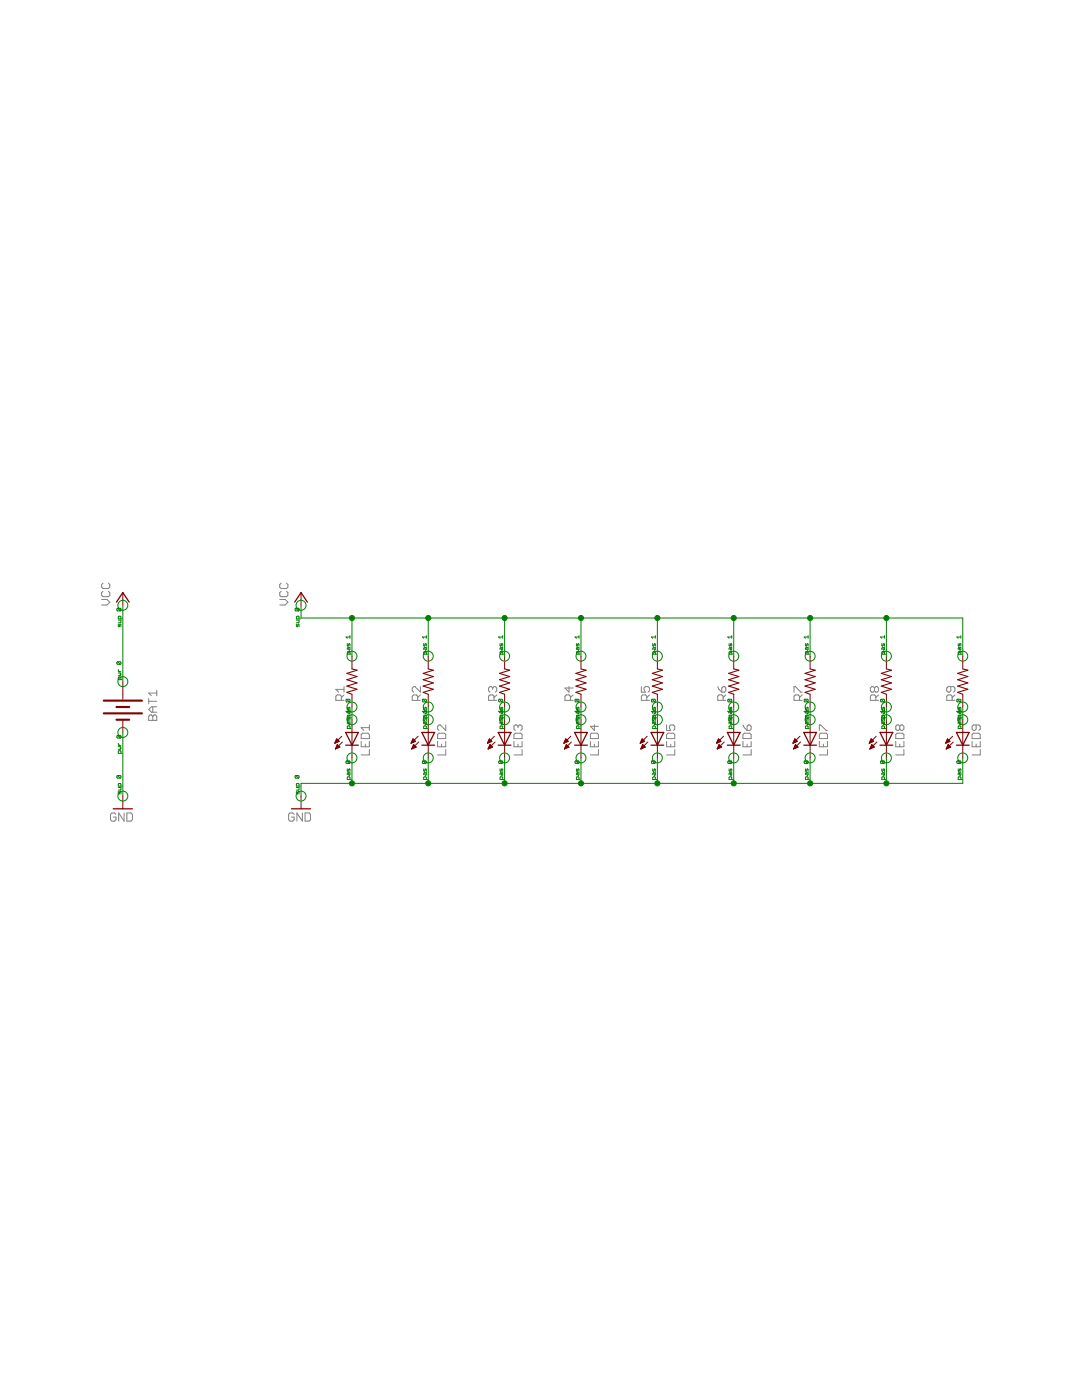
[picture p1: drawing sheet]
<?xml version="1.0" encoding="utf-8"?>
<!DOCTYPE eagle SYSTEM "eagle.dtd">
<!--
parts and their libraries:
SparkFun: Licensing: CC v3.0 Share-Alike You are welcome to use this library for commercial purposes.
-->
<eagle version="6.3">
<drawing>
<settings>
<setting alwaysvectorfont="yes"/>
<setting verticaltext="up"/>
</settings>
<grid distance="0.1" unitdist="inch" unit="inch" style="lines" multiple="1" display="yes" altdistance="0.01" altunitdist="inch" altunit="inch"/>
<schematic xreflabel="%F%N/%S.%C%R" xrefpart="/%S.%C%R">
<libraries>
<library name="adafruit">
<symbols>
<symbol name="LED">
<wire x1="1.27" y1="0" x2="0" y2="-2.54" width="0.254" layer="94"/>
<wire x1="0" y1="-2.54" x2="-1.27" y2="0" width="0.254" layer="94"/>
<wire x1="1.27" y1="-2.54" x2="0" y2="-2.54" width="0.254" layer="94"/>
<wire x1="0" y1="-2.54" x2="-1.27" y2="-2.54" width="0.254" layer="94"/>
<wire x1="1.27" y1="0" x2="0" y2="0" width="0.254" layer="94"/>
<wire x1="0" y1="0" x2="-1.27" y2="0" width="0.254" layer="94"/>
<wire x1="0" y1="0" x2="0" y2="-2.54" width="0.1524" layer="94"/>
<wire x1="-2.032" y1="-0.762" x2="-3.429" y2="-2.159" width="0.1524" layer="94"/>
<wire x1="-1.905" y1="-1.905" x2="-3.302" y2="-3.302" width="0.1524" layer="94"/>
<text x="3.556" y="-4.572" size="1.778" layer="95" rot="R90">&gt;NAME</text>
<text x="5.715" y="-4.572" size="1.778" layer="96" rot="R90">&gt;VALUE</text>
<pin name="C" x="0" y="-5.08" visible="off" length="short" direction="pas" rot="R90"/>
<pin name="A" x="0" y="2.54" visible="off" length="short" direction="pas" rot="R270"/>
<polygon width="0.1524" layer="94">
<vertex x="-3.429" y="-2.159"/>
<vertex x="-3.048" y="-1.27"/>
<vertex x="-2.54" y="-1.778"/>
</polygon>
<polygon width="0.1524" layer="94">
<vertex x="-3.302" y="-3.302"/>
<vertex x="-2.921" y="-2.413"/>
<vertex x="-2.413" y="-2.921"/>
</polygon>
</symbol>
</symbols>
<devicesets>
<deviceset name="LED" prefix="LED" uservalue="yes">
<gates>
<gate name="G$1" symbol="LED" x="0" y="0"/>
</gates>
<devices>
<device name="SMT1206" package="1206">
<connects>
<connect gate="G$1" pin="A" pad="A"/>
<connect gate="G$1" pin="C" pad="C"/>
</connects>
<technologies>
<technology name=""/>
</technologies>
</device>
<device name="LD260" package="LD260">
<connects>
<connect gate="G$1" pin="A" pad="A"/>
<connect gate="G$1" pin="C" pad="K"/>
</connects>
<technologies>
<technology name=""/>
</technologies>
</device>
<device name="SQR2X5" package="LED2X5">
<connects>
<connect gate="G$1" pin="A" pad="A"/>
<connect gate="G$1" pin="C" pad="K"/>
</connects>
<technologies>
<technology name=""/>
</technologies>
</device>
<device name="3MM" package="LED3MM">
<connects>
<connect gate="G$1" pin="A" pad="A"/>
<connect gate="G$1" pin="C" pad="K"/>
</connects>
<technologies>
<technology name=""/>
</technologies>
</device>
<device name="5MM" package="LED5MM">
<connects>
<connect gate="G$1" pin="A" pad="A"/>
<connect gate="G$1" pin="C" pad="K"/>
</connects>
<technologies>
<technology name=""/>
</technologies>
</device>
<device name="LSU260" package="LSU260">
<connects>
<connect gate="G$1" pin="A" pad="A"/>
<connect gate="G$1" pin="C" pad="K"/>
</connects>
<technologies>
<technology name=""/>
</technologies>
</device>
<device name="LZR181" package="LZR181">
<connects>
<connect gate="G$1" pin="A" pad="A"/>
<connect gate="G$1" pin="C" pad="K"/>
</connects>
<technologies>
<technology name=""/>
</technologies>
</device>
<device name="B152" package="Q62902-B152">
<connects>
<connect gate="G$1" pin="A" pad="A"/>
<connect gate="G$1" pin="C" pad="K"/>
</connects>
<technologies>
<technology name=""/>
</technologies>
</device>
<device name="B153" package="Q62902-B153">
<connects>
<connect gate="G$1" pin="A" pad="A"/>
<connect gate="G$1" pin="C" pad="K"/>
</connects>
<technologies>
<technology name=""/>
</technologies>
</device>
<device name="B155" package="Q62902-B155">
<connects>
<connect gate="G$1" pin="A" pad="A"/>
<connect gate="G$1" pin="C" pad="K"/>
</connects>
<technologies>
<technology name=""/>
</technologies>
</device>
<device name="B156" package="Q62902-B156">
<connects>
<connect gate="G$1" pin="A" pad="A"/>
<connect gate="G$1" pin="C" pad="K"/>
</connects>
<technologies>
<technology name=""/>
</technologies>
</device>
<device name="SFH480" package="SFH480">
<connects>
<connect gate="G$1" pin="A" pad="A"/>
<connect gate="G$1" pin="C" pad="K"/>
</connects>
<technologies>
<technology name=""/>
</technologies>
</device>
<device name="SFH482" package="SFH482">
<connects>
<connect gate="G$1" pin="A" pad="A"/>
<connect gate="G$1" pin="C" pad="K"/>
</connects>
<technologies>
<technology name=""/>
</technologies>
</device>
<device name="SQR5.7X3.2" package="U57X32">
<connects>
<connect gate="G$1" pin="A" pad="A"/>
<connect gate="G$1" pin="C" pad="K"/>
</connects>
<technologies>
<technology name=""/>
</technologies>
</device>
<device name="IRL80A" package="IRL80A">
<connects>
<connect gate="G$1" pin="A" pad="A"/>
<connect gate="G$1" pin="C" pad="K"/>
</connects>
<technologies>
<technology name=""/>
</technologies>
</device>
<device name="P-LCC-2" package="P-LCC-2">
<connects>
<connect gate="G$1" pin="A" pad="A"/>
<connect gate="G$1" pin="C" pad="C"/>
</connects>
<technologies>
<technology name=""/>
</technologies>
</device>
<device name="MINI-TOP" package="OSRAM-MINI-TOP-LED">
<connects>
<connect gate="G$1" pin="A" pad="A"/>
<connect gate="G$1" pin="C" pad="C"/>
</connects>
<technologies>
<technology name=""/>
</technologies>
</device>
<device name="SIDELED" package="OSRAM-SIDELED">
<connects>
<connect gate="G$1" pin="A" pad="A"/>
<connect gate="G$1" pin="C" pad="C"/>
</connects>
<technologies>
<technology name=""/>
</technologies>
</device>
<device name="SMART-LED" package="SMART-LED">
<connects>
<connect gate="G$1" pin="A" pad="A"/>
<connect gate="G$1" pin="C" pad="B"/>
</connects>
<technologies>
<technology name=""/>
</technologies>
</device>
<device name="P-LCC-2-BACK" package="P-LCC-2-TOPLED-RG">
<connects>
<connect gate="G$1" pin="A" pad="A"/>
<connect gate="G$1" pin="C" pad="C"/>
</connects>
<technologies>
<technology name=""/>
</technologies>
</device>
<device name="MICRO-SIDELED" package="MICRO-SIDELED">
<connects>
<connect gate="G$1" pin="A" pad="A"/>
<connect gate="G$1" pin="C" pad="C"/>
</connects>
<technologies>
<technology name=""/>
</technologies>
</device>
<device name="P-LCC-4" package="P-LCC-4">
<connects>
<connect gate="G$1" pin="A" pad="A"/>
<connect gate="G$1" pin="C" pad="C@4"/>
</connects>
<technologies>
<technology name=""/>
</technologies>
</device>
<device name="CHIP-LED0603" package="CHIP-LED0603">
<connects>
<connect gate="G$1" pin="A" pad="A"/>
<connect gate="G$1" pin="C" pad="C"/>
</connects>
<technologies>
<technology name=""/>
</technologies>
</device>
<device name="CHIP-LED0805" package="CHIP-LED0805">
<connects>
<connect gate="G$1" pin="A" pad="A"/>
<connect gate="G$1" pin="C" pad="C"/>
</connects>
<technologies>
<technology name=""/>
</technologies>
</device>
<device name="TOPLED-SANTANA" package="MINI-TOPLED-SANTANA">
<connects>
<connect gate="G$1" pin="A" pad="A"/>
<connect gate="G$1" pin="C" pad="C"/>
</connects>
<technologies>
<technology name=""/>
</technologies>
</device>
<device name="CHIPLED_0805" package="CHIPLED_0805">
<connects>
<connect gate="G$1" pin="A" pad="A"/>
<connect gate="G$1" pin="C" pad="C"/>
</connects>
<technologies>
<technology name=""/>
</technologies>
</device>
<device name="CHIPLED_1206" package="CHIPLED_1206">
<connects>
<connect gate="G$1" pin="A" pad="A"/>
<connect gate="G$1" pin="C" pad="C"/>
</connects>
<technologies>
<technology name=""/>
</technologies>
</device>
<device name="CHIPLED_0603" package="CHIPLED_0603">
<connects>
<connect gate="G$1" pin="A" pad="A"/>
<connect gate="G$1" pin="C" pad="C"/>
</connects>
<technologies>
<technology name=""/>
</technologies>
</device>
<device name="CHIPLED-0603-TTW" package="CHIPLED-0603-TTW">
<connects>
<connect gate="G$1" pin="A" pad="A@1"/>
<connect gate="G$1" pin="C" pad="C@1"/>
</connects>
<technologies>
<technology name=""/>
</technologies>
</device>
<device name="" package="SMARTLED-TTW">
<connects>
<connect gate="G$1" pin="A" pad="A@1"/>
<connect gate="G$1" pin="C" pad="C@1"/>
</connects>
<technologies>
<technology name=""/>
</technologies>
</device>
<device name="SMLK34" package="SMLK34">
<connects>
<connect gate="G$1" pin="A" pad="A"/>
<connect gate="G$1" pin="C" pad="K"/>
</connects>
<technologies>
<technology name=""/>
</technologies>
</device>
</devices>
</deviceset>
</devicesets>
</library>
<library name="resistor">
<symbols>
<symbol name="R-US">
<wire x1="-2.54" y1="0" x2="-2.159" y2="1.016" width="0.2032" layer="94"/>
<wire x1="-2.159" y1="1.016" x2="-1.524" y2="-1.016" width="0.2032" layer="94"/>
<wire x1="-1.524" y1="-1.016" x2="-0.889" y2="1.016" width="0.2032" layer="94"/>
<wire x1="-0.889" y1="1.016" x2="-0.254" y2="-1.016" width="0.2032" layer="94"/>
<wire x1="-0.254" y1="-1.016" x2="0.381" y2="1.016" width="0.2032" layer="94"/>
<wire x1="0.381" y1="1.016" x2="1.016" y2="-1.016" width="0.2032" layer="94"/>
<wire x1="1.016" y1="-1.016" x2="1.651" y2="1.016" width="0.2032" layer="94"/>
<wire x1="1.651" y1="1.016" x2="2.286" y2="-1.016" width="0.2032" layer="94"/>
<wire x1="2.286" y1="-1.016" x2="2.54" y2="0" width="0.2032" layer="94"/>
<text x="-3.81" y="1.4986" size="1.778" layer="95">&gt;NAME</text>
<text x="-3.81" y="-3.302" size="1.778" layer="96">&gt;VALUE</text>
<pin name="2" x="5.08" y="0" visible="off" length="short" direction="pas" swaplevel="1" rot="R180"/>
<pin name="1" x="-5.08" y="0" visible="off" length="short" direction="pas" swaplevel="1"/>
</symbol>
</symbols>
<devicesets>
<deviceset name="R-US_" prefix="R" uservalue="yes">
<gates>
<gate name="G$1" symbol="R-US" x="0" y="0"/>
</gates>
<devices>
<device name="R0402" package="R0402">
<connects>
<connect gate="G$1" pin="1" pad="1"/>
<connect gate="G$1" pin="2" pad="2"/>
</connects>
<technologies>
<technology name=""/>
</technologies>
</device>
<device name="R0603" package="R0603">
<connects>
<connect gate="G$1" pin="1" pad="1"/>
<connect gate="G$1" pin="2" pad="2"/>
</connects>
<technologies>
<technology name=""/>
</technologies>
</device>
<device name="R0805" package="R0805">
<connects>
<connect gate="G$1" pin="1" pad="1"/>
<connect gate="G$1" pin="2" pad="2"/>
</connects>
<technologies>
<technology name=""/>
</technologies>
</device>
<device name="R0805W" package="R0805W">
<connects>
<connect gate="G$1" pin="1" pad="1"/>
<connect gate="G$1" pin="2" pad="2"/>
</connects>
<technologies>
<technology name=""/>
</technologies>
</device>
<device name="R1005" package="R1005">
<connects>
<connect gate="G$1" pin="1" pad="1"/>
<connect gate="G$1" pin="2" pad="2"/>
</connects>
<technologies>
<technology name=""/>
</technologies>
</device>
<device name="R1206" package="R1206">
<connects>
<connect gate="G$1" pin="1" pad="1"/>
<connect gate="G$1" pin="2" pad="2"/>
</connects>
<technologies>
<technology name=""/>
</technologies>
</device>
<device name="R1206W" package="R1206W">
<connects>
<connect gate="G$1" pin="1" pad="1"/>
<connect gate="G$1" pin="2" pad="2"/>
</connects>
<technologies>
<technology name=""/>
</technologies>
</device>
<device name="R1210" package="R1210">
<connects>
<connect gate="G$1" pin="1" pad="1"/>
<connect gate="G$1" pin="2" pad="2"/>
</connects>
<technologies>
<technology name=""/>
</technologies>
</device>
<device name="R1210W" package="R1210W">
<connects>
<connect gate="G$1" pin="1" pad="1"/>
<connect gate="G$1" pin="2" pad="2"/>
</connects>
<technologies>
<technology name=""/>
</technologies>
</device>
<device name="R2010" package="R2010">
<connects>
<connect gate="G$1" pin="1" pad="1"/>
<connect gate="G$1" pin="2" pad="2"/>
</connects>
<technologies>
<technology name=""/>
</technologies>
</device>
<device name="R2010W" package="R2010W">
<connects>
<connect gate="G$1" pin="1" pad="1"/>
<connect gate="G$1" pin="2" pad="2"/>
</connects>
<technologies>
<technology name=""/>
</technologies>
</device>
<device name="R2012" package="R2012">
<connects>
<connect gate="G$1" pin="1" pad="1"/>
<connect gate="G$1" pin="2" pad="2"/>
</connects>
<technologies>
<technology name=""/>
</technologies>
</device>
<device name="R2012W" package="R2012W">
<connects>
<connect gate="G$1" pin="1" pad="1"/>
<connect gate="G$1" pin="2" pad="2"/>
</connects>
<technologies>
<technology name=""/>
</technologies>
</device>
<device name="R2512" package="R2512">
<connects>
<connect gate="G$1" pin="1" pad="1"/>
<connect gate="G$1" pin="2" pad="2"/>
</connects>
<technologies>
<technology name=""/>
</technologies>
</device>
<device name="R2512W" package="R2512W">
<connects>
<connect gate="G$1" pin="1" pad="1"/>
<connect gate="G$1" pin="2" pad="2"/>
</connects>
<technologies>
<technology name=""/>
</technologies>
</device>
<device name="R3216" package="R3216">
<connects>
<connect gate="G$1" pin="1" pad="1"/>
<connect gate="G$1" pin="2" pad="2"/>
</connects>
<technologies>
<technology name=""/>
</technologies>
</device>
<device name="R3216W" package="R3216W">
<connects>
<connect gate="G$1" pin="1" pad="1"/>
<connect gate="G$1" pin="2" pad="2"/>
</connects>
<technologies>
<technology name=""/>
</technologies>
</device>
<device name="R3225" package="R3225">
<connects>
<connect gate="G$1" pin="1" pad="1"/>
<connect gate="G$1" pin="2" pad="2"/>
</connects>
<technologies>
<technology name=""/>
</technologies>
</device>
<device name="R3225W" package="R3225W">
<connects>
<connect gate="G$1" pin="1" pad="1"/>
<connect gate="G$1" pin="2" pad="2"/>
</connects>
<technologies>
<technology name=""/>
</technologies>
</device>
<device name="R5025" package="R5025">
<connects>
<connect gate="G$1" pin="1" pad="1"/>
<connect gate="G$1" pin="2" pad="2"/>
</connects>
<technologies>
<technology name=""/>
</technologies>
</device>
<device name="R5025W" package="R5025W">
<connects>
<connect gate="G$1" pin="1" pad="1"/>
<connect gate="G$1" pin="2" pad="2"/>
</connects>
<technologies>
<technology name=""/>
</technologies>
</device>
<device name="R6332" package="R6332">
<connects>
<connect gate="G$1" pin="1" pad="1"/>
<connect gate="G$1" pin="2" pad="2"/>
</connects>
<technologies>
<technology name=""/>
</technologies>
</device>
<device name="R6332W" package="R6332W">
<connects>
<connect gate="G$1" pin="1" pad="1"/>
<connect gate="G$1" pin="2" pad="2"/>
</connects>
<technologies>
<technology name=""/>
</technologies>
</device>
<device name="M0805" package="M0805">
<connects>
<connect gate="G$1" pin="1" pad="1"/>
<connect gate="G$1" pin="2" pad="2"/>
</connects>
<technologies>
<technology name=""/>
</technologies>
</device>
<device name="M1206" package="M1206">
<connects>
<connect gate="G$1" pin="1" pad="1"/>
<connect gate="G$1" pin="2" pad="2"/>
</connects>
<technologies>
<technology name=""/>
</technologies>
</device>
<device name="M1406" package="M1406">
<connects>
<connect gate="G$1" pin="1" pad="1"/>
<connect gate="G$1" pin="2" pad="2"/>
</connects>
<technologies>
<technology name=""/>
</technologies>
</device>
<device name="M2012" package="M2012">
<connects>
<connect gate="G$1" pin="1" pad="1"/>
<connect gate="G$1" pin="2" pad="2"/>
</connects>
<technologies>
<technology name=""/>
</technologies>
</device>
<device name="M2309" package="M2309">
<connects>
<connect gate="G$1" pin="1" pad="1"/>
<connect gate="G$1" pin="2" pad="2"/>
</connects>
<technologies>
<technology name=""/>
</technologies>
</device>
<device name="M3216" package="M3216">
<connects>
<connect gate="G$1" pin="1" pad="1"/>
<connect gate="G$1" pin="2" pad="2"/>
</connects>
<technologies>
<technology name=""/>
</technologies>
</device>
<device name="M3516" package="M3516">
<connects>
<connect gate="G$1" pin="1" pad="1"/>
<connect gate="G$1" pin="2" pad="2"/>
</connects>
<technologies>
<technology name=""/>
</technologies>
</device>
<device name="M5923" package="M5923">
<connects>
<connect gate="G$1" pin="1" pad="1"/>
<connect gate="G$1" pin="2" pad="2"/>
</connects>
<technologies>
<technology name=""/>
</technologies>
</device>
<device name="0204/5" package="0204/5">
<connects>
<connect gate="G$1" pin="1" pad="1"/>
<connect gate="G$1" pin="2" pad="2"/>
</connects>
<technologies>
<technology name=""/>
</technologies>
</device>
<device name="0204/7" package="0204/7">
<connects>
<connect gate="G$1" pin="1" pad="1"/>
<connect gate="G$1" pin="2" pad="2"/>
</connects>
<technologies>
<technology name=""/>
</technologies>
</device>
<device name="0207/10" package="0207/10">
<connects>
<connect gate="G$1" pin="1" pad="1"/>
<connect gate="G$1" pin="2" pad="2"/>
</connects>
<technologies>
<technology name=""/>
</technologies>
</device>
<device name="0207/12" package="0207/12">
<connects>
<connect gate="G$1" pin="1" pad="1"/>
<connect gate="G$1" pin="2" pad="2"/>
</connects>
<technologies>
<technology name=""/>
</technologies>
</device>
<device name="0207/15" package="0207/15">
<connects>
<connect gate="G$1" pin="1" pad="1"/>
<connect gate="G$1" pin="2" pad="2"/>
</connects>
<technologies>
<technology name=""/>
</technologies>
</device>
<device name="0207/2V" package="0207/2V">
<connects>
<connect gate="G$1" pin="1" pad="1"/>
<connect gate="G$1" pin="2" pad="2"/>
</connects>
<technologies>
<technology name=""/>
</technologies>
</device>
<device name="0207/5V" package="0207/5V">
<connects>
<connect gate="G$1" pin="1" pad="1"/>
<connect gate="G$1" pin="2" pad="2"/>
</connects>
<technologies>
<technology name=""/>
</technologies>
</device>
<device name="0207/7" package="0207/7">
<connects>
<connect gate="G$1" pin="1" pad="1"/>
<connect gate="G$1" pin="2" pad="2"/>
</connects>
<technologies>
<technology name=""/>
</technologies>
</device>
<device name="0309/10" package="0309/10">
<connects>
<connect gate="G$1" pin="1" pad="1"/>
<connect gate="G$1" pin="2" pad="2"/>
</connects>
<technologies>
<technology name=""/>
</technologies>
</device>
<device name="0309/12" package="0309/12">
<connects>
<connect gate="G$1" pin="1" pad="1"/>
<connect gate="G$1" pin="2" pad="2"/>
</connects>
<technologies>
<technology name=""/>
</technologies>
</device>
<device name="0411/12" package="0411/12">
<connects>
<connect gate="G$1" pin="1" pad="1"/>
<connect gate="G$1" pin="2" pad="2"/>
</connects>
<technologies>
<technology name=""/>
</technologies>
</device>
<device name="0411/15" package="0411/15">
<connects>
<connect gate="G$1" pin="1" pad="1"/>
<connect gate="G$1" pin="2" pad="2"/>
</connects>
<technologies>
<technology name=""/>
</technologies>
</device>
<device name="0411/3V" package="0411V">
<connects>
<connect gate="G$1" pin="1" pad="1"/>
<connect gate="G$1" pin="2" pad="2"/>
</connects>
<technologies>
<technology name=""/>
</technologies>
</device>
<device name="0414/15" package="0414/15">
<connects>
<connect gate="G$1" pin="1" pad="1"/>
<connect gate="G$1" pin="2" pad="2"/>
</connects>
<technologies>
<technology name=""/>
</technologies>
</device>
<device name="0414/5V" package="0414V">
<connects>
<connect gate="G$1" pin="1" pad="1"/>
<connect gate="G$1" pin="2" pad="2"/>
</connects>
<technologies>
<technology name=""/>
</technologies>
</device>
<device name="0617/17" package="0617/17">
<connects>
<connect gate="G$1" pin="1" pad="1"/>
<connect gate="G$1" pin="2" pad="2"/>
</connects>
<technologies>
<technology name=""/>
</technologies>
</device>
<device name="0617/22" package="0617/22">
<connects>
<connect gate="G$1" pin="1" pad="1"/>
<connect gate="G$1" pin="2" pad="2"/>
</connects>
<technologies>
<technology name=""/>
</technologies>
</device>
<device name="0617/5V" package="0617V">
<connects>
<connect gate="G$1" pin="1" pad="1"/>
<connect gate="G$1" pin="2" pad="2"/>
</connects>
<technologies>
<technology name=""/>
</technologies>
</device>
<device name="0922/22" package="0922/22">
<connects>
<connect gate="G$1" pin="1" pad="1"/>
<connect gate="G$1" pin="2" pad="2"/>
</connects>
<technologies>
<technology name=""/>
</technologies>
</device>
<device name="0613/5V" package="P0613V">
<connects>
<connect gate="G$1" pin="1" pad="1"/>
<connect gate="G$1" pin="2" pad="2"/>
</connects>
<technologies>
<technology name=""/>
</technologies>
</device>
<device name="0613/15" package="P0613/15">
<connects>
<connect gate="G$1" pin="1" pad="1"/>
<connect gate="G$1" pin="2" pad="2"/>
</connects>
<technologies>
<technology name=""/>
</technologies>
</device>
<device name="0817/22" package="P0817/22">
<connects>
<connect gate="G$1" pin="1" pad="1"/>
<connect gate="G$1" pin="2" pad="2"/>
</connects>
<technologies>
<technology name=""/>
</technologies>
</device>
<device name="0817/7V" package="P0817V">
<connects>
<connect gate="G$1" pin="1" pad="1"/>
<connect gate="G$1" pin="2" pad="2"/>
</connects>
<technologies>
<technology name=""/>
</technologies>
</device>
<device name="V234/12" package="V234/12">
<connects>
<connect gate="G$1" pin="1" pad="1"/>
<connect gate="G$1" pin="2" pad="2"/>
</connects>
<technologies>
<technology name=""/>
</technologies>
</device>
<device name="V235/17" package="V235/17">
<connects>
<connect gate="G$1" pin="1" pad="1"/>
<connect gate="G$1" pin="2" pad="2"/>
</connects>
<technologies>
<technology name=""/>
</technologies>
</device>
<device name="V526-0" package="V526-0">
<connects>
<connect gate="G$1" pin="1" pad="1"/>
<connect gate="G$1" pin="2" pad="2"/>
</connects>
<technologies>
<technology name=""/>
</technologies>
</device>
<device name="MELF0102AX" package="MINI_MELF-0102AX">
<connects>
<connect gate="G$1" pin="1" pad="1"/>
<connect gate="G$1" pin="2" pad="2"/>
</connects>
<technologies>
<technology name=""/>
</technologies>
</device>
<device name="0922V" package="0922V">
<connects>
<connect gate="G$1" pin="1" pad="1"/>
<connect gate="G$1" pin="2" pad="2"/>
</connects>
<technologies>
<technology name=""/>
</technologies>
</device>
<device name="MELF0102R" package="MINI_MELF-0102R">
<connects>
<connect gate="G$1" pin="1" pad="1"/>
<connect gate="G$1" pin="2" pad="2"/>
</connects>
<technologies>
<technology name=""/>
</technologies>
</device>
<device name="MELF0102W" package="MINI_MELF-0102W">
<connects>
<connect gate="G$1" pin="1" pad="1"/>
<connect gate="G$1" pin="2" pad="2"/>
</connects>
<technologies>
<technology name=""/>
</technologies>
</device>
<device name="MELF0204R" package="MINI_MELF-0204R">
<connects>
<connect gate="G$1" pin="1" pad="1"/>
<connect gate="G$1" pin="2" pad="2"/>
</connects>
<technologies>
<technology name=""/>
</technologies>
</device>
<device name="MELF0204W" package="MINI_MELF-0204W">
<connects>
<connect gate="G$1" pin="1" pad="1"/>
<connect gate="G$1" pin="2" pad="2"/>
</connects>
<technologies>
<technology name=""/>
</technologies>
</device>
<device name="MELF0207R" package="MINI_MELF-0207R">
<connects>
<connect gate="G$1" pin="1" pad="1"/>
<connect gate="G$1" pin="2" pad="2"/>
</connects>
<technologies>
<technology name=""/>
</technologies>
</device>
<device name="MELF0207W" package="MINI_MELF-0207W">
<connects>
<connect gate="G$1" pin="1" pad="1"/>
<connect gate="G$1" pin="2" pad="2"/>
</connects>
<technologies>
<technology name=""/>
</technologies>
</device>
<device name="RDH/15" package="RDH/15">
<connects>
<connect gate="G$1" pin="1" pad="1"/>
<connect gate="G$1" pin="2" pad="2"/>
</connects>
<technologies>
<technology name=""/>
</technologies>
</device>
<device name="0204/2V" package="0204V">
<connects>
<connect gate="G$1" pin="1" pad="1"/>
<connect gate="G$1" pin="2" pad="2"/>
</connects>
<technologies>
<technology name=""/>
</technologies>
</device>
<device name="0309/V" package="0309V">
<connects>
<connect gate="G$1" pin="1" pad="1"/>
<connect gate="G$1" pin="2" pad="2"/>
</connects>
<technologies>
<technology name=""/>
</technologies>
</device>
</devices>
</deviceset>
</devicesets>
</library>
<library name="supply1">
<symbols>
<symbol name="VCC">
<wire x1="1.27" y1="-1.905" x2="0" y2="0" width="0.254" layer="94"/>
<wire x1="0" y1="0" x2="-1.27" y2="-1.905" width="0.254" layer="94"/>
<text x="-2.54" y="-2.54" size="1.778" layer="96" rot="R90">&gt;VALUE</text>
<pin name="VCC" x="0" y="-2.54" visible="off" length="short" direction="sup" rot="R90"/>
</symbol>
<symbol name="GND">
<wire x1="-1.905" y1="0" x2="1.905" y2="0" width="0.254" layer="94"/>
<text x="-2.54" y="-2.54" size="1.778" layer="96">&gt;VALUE</text>
<pin name="GND" x="0" y="2.54" visible="off" length="short" direction="sup" rot="R270"/>
</symbol>
</symbols>
<devicesets>
<deviceset name="VCC" prefix="P+">
<gates>
<gate name="VCC" symbol="VCC" x="0" y="0"/>
</gates>
<devices>
<device name="">
<technologies>
<technology name=""/>
</technologies>
</device>
</devices>
</deviceset>
<deviceset name="GND" prefix="GND">
<gates>
<gate name="1" symbol="GND" x="0" y="0"/>
</gates>
<devices>
<device name="">
<technologies>
<technology name=""/>
</technologies>
</device>
</devices>
</deviceset>
</devicesets>
</library>
<library name="SparkFun">
<symbols>
<symbol name="BATTERY">
<wire x1="-1.27" y1="3.81" x2="-1.27" y2="-3.81" width="0.4064" layer="94"/>
<wire x1="0" y1="1.27" x2="0" y2="-1.27" width="0.4064" layer="94"/>
<wire x1="1.27" y1="3.81" x2="1.27" y2="-3.81" width="0.4064" layer="94"/>
<wire x1="2.54" y1="1.27" x2="2.54" y2="-1.27" width="0.4064" layer="94"/>
<wire x1="-2.54" y1="0" x2="-1.524" y2="0" width="0.1524" layer="94"/>
<text x="-3.81" y="5.08" size="1.778" layer="95">&gt;NAME</text>
<text x="-3.81" y="-6.35" size="1.778" layer="96">&gt;VALUE</text>
<pin name="-" x="5.08" y="0" visible="off" length="short" direction="pwr" rot="R180"/>
<pin name="+" x="-5.08" y="0" visible="off" length="short" direction="pwr"/>
</symbol>
</symbols>
<devicesets>
<deviceset name="BATTERY" prefix="BAT" uservalue="yes">
<gates>
<gate name="G$1" symbol="BATTERY" x="0" y="0"/>
</gates>
<devices>
<device name="AAA" package="BATTERY-AAA">
<connects>
<connect gate="G$1" pin="+" pad="PWR@1"/>
<connect gate="G$1" pin="-" pad="GND@1"/>
</connects>
<technologies>
<technology name=""/>
</technologies>
</device>
<device name="20PTH2" package="BATTERY">
<connects>
<connect gate="G$1" pin="+" pad="+"/>
<connect gate="G$1" pin="-" pad="-"/>
</connects>
<technologies>
<technology name=""/>
</technologies>
</device>
<device name="AA" package="BATTERY-AA">
<connects>
<connect gate="G$1" pin="+" pad="PWR@1"/>
<connect gate="G$1" pin="-" pad="GND@1"/>
</connects>
<technologies>
<technology name=""/>
</technologies>
</device>
<device name="12PTH" package="BATTCON_12MM_PTH">
<connects>
<connect gate="G$1" pin="+" pad="VCC@1"/>
<connect gate="G$1" pin="-" pad="GND"/>
</connects>
<technologies>
<technology name=""/>
</technologies>
</device>
<device name="20SMD" package="BATTCON_20MM">
<connects>
<connect gate="G$1" pin="+" pad="1"/>
<connect gate="G$1" pin="-" pad="2"/>
</connects>
<technologies>
<technology name=""/>
</technologies>
</device>
<device name="245MM" package="BATTCON_245MM">
<connects>
<connect gate="G$1" pin="+" pad="1"/>
<connect gate="G$1" pin="-" pad="2"/>
</connects>
<technologies>
<technology name=""/>
</technologies>
</device>
<device name="20PTH" package="BATTCOM_20MM_PTH">
<connects>
<connect gate="G$1" pin="+" pad="1"/>
<connect gate="G$1" pin="-" pad="2"/>
</connects>
<technologies>
<technology name=""/>
</technologies>
</device>
<device name="245PTH" package="BATTCON_245MM_PTH">
<connects>
<connect gate="G$1" pin="+" pad="3"/>
<connect gate="G$1" pin="-" pad="2"/>
</connects>
<technologies>
<technology name=""/>
</technologies>
</device>
<device name="1100" package="LIPO-1100MAH">
<connects>
<connect gate="G$1" pin="+" pad="+"/>
<connect gate="G$1" pin="-" pad="-"/>
</connects>
<technologies>
<technology name=""/>
</technologies>
</device>
<device name="AA-PANEL" package="BATTERY-AA-PANEL">
<connects>
<connect gate="G$1" pin="+" pad="+"/>
<connect gate="G$1" pin="-" pad="-"/>
</connects>
<technologies>
<technology name=""/>
</technologies>
</device>
<device name="FOB" package="BATTERY_20MM_PTH_COMPACT">
<connects>
<connect gate="G$1" pin="+" pad="1"/>
<connect gate="G$1" pin="-" pad="2"/>
</connects>
<technologies>
<technology name=""/>
</technologies>
</device>
<device name="12MM" package="BATTCON_12MM">
<connects>
<connect gate="G$1" pin="+" pad="PWR@1"/>
<connect gate="G$1" pin="-" pad="GND"/>
</connects>
<technologies>
<technology name=""/>
</technologies>
</device>
<device name="20MM_4LEGS" package="BATTCON_20MM_4LEGS">
<connects>
<connect gate="G$1" pin="+" pad="1"/>
<connect gate="G$1" pin="-" pad="2"/>
</connects>
<technologies>
<technology name=""/>
</technologies>
</device>
<device name="AA-KIT" package="BATTERY-AA-KIT">
<connects>
<connect gate="G$1" pin="+" pad="PWR@1"/>
<connect gate="G$1" pin="-" pad="GND@1"/>
</connects>
<technologies>
<technology name=""/>
</technologies>
</device>
</devices>
</deviceset>
</devicesets>
</library>
</libraries>
<attributes>
</attributes>
<variantdefs>
</variantdefs>
<classes>
<class number="0" name="default" width="0" drill="0">
</class>
</classes>
<parts>
<part name="LED1" library="adafruit" deviceset="LED" device="CHIPLED_1206"/>
<part name="LED2" library="adafruit" deviceset="LED" device="CHIPLED_1206"/>
<part name="LED3" library="adafruit" deviceset="LED" device="CHIPLED_1206"/>
<part name="LED4" library="adafruit" deviceset="LED" device="CHIPLED_1206"/>
<part name="R1" library="resistor" deviceset="R-US_" device="M0805"/>
<part name="R2" library="resistor" deviceset="R-US_" device="M0805"/>
<part name="R3" library="resistor" deviceset="R-US_" device="M0805"/>
<part name="R4" library="resistor" deviceset="R-US_" device="M0805"/>
<part name="P+1" library="supply1" deviceset="VCC" device=""/>
<part name="GND1" library="supply1" deviceset="GND" device=""/>
<part name="BAT1" library="SparkFun" deviceset="BATTERY" device="245MM"/>
<part name="P+2" library="supply1" deviceset="VCC" device=""/>
<part name="GND2" library="supply1" deviceset="GND" device=""/>
<part name="LED5" library="adafruit" deviceset="LED" device="CHIPLED_1206"/>
<part name="R5" library="resistor" deviceset="R-US_" device="M0805"/>
<part name="LED6" library="adafruit" deviceset="LED" device="CHIPLED_1206"/>
<part name="R6" library="resistor" deviceset="R-US_" device="M0805"/>
<part name="LED7" library="adafruit" deviceset="LED" device="CHIPLED_1206"/>
<part name="R7" library="resistor" deviceset="R-US_" device="M0805"/>
<part name="LED8" library="adafruit" deviceset="LED" device="CHIPLED_1206"/>
<part name="R8" library="resistor" deviceset="R-US_" device="M0805"/>
<part name="LED9" library="adafruit" deviceset="LED" device="CHIPLED_1206"/>
<part name="R9" library="resistor" deviceset="R-US_" device="M0805"/>
</parts>
<sheets>
<sheet>
<plain>
</plain>
<instances>
<instance part="LED1" gate="G$1" x="35.56" y="58.42"/>
<instance part="LED2" gate="G$1" x="50.8" y="58.42"/>
<instance part="LED3" gate="G$1" x="66.04" y="58.42"/>
<instance part="LED4" gate="G$1" x="81.28" y="58.42"/>
<instance part="R1" gate="G$1" x="35.56" y="68.58" rot="R90"/>
<instance part="R2" gate="G$1" x="50.8" y="68.58" rot="R90"/>
<instance part="R3" gate="G$1" x="66.04" y="68.58" rot="R90"/>
<instance part="R4" gate="G$1" x="81.28" y="68.58" rot="R90"/>
<instance part="P+1" gate="VCC" x="25.4" y="86.36"/>
<instance part="GND1" gate="1" x="25.4" y="43.18"/>
<instance part="BAT1" gate="G$1" x="-10.16" y="63.5" rot="R270"/>
<instance part="P+2" gate="VCC" x="-10.16" y="86.36"/>
<instance part="GND2" gate="1" x="-10.16" y="43.18"/>
<instance part="LED5" gate="G$1" x="96.52" y="58.42"/>
<instance part="R5" gate="G$1" x="96.52" y="68.58" rot="R90"/>
<instance part="LED6" gate="G$1" x="111.76" y="58.42"/>
<instance part="R6" gate="G$1" x="111.76" y="68.58" rot="R90"/>
<instance part="LED7" gate="G$1" x="127" y="58.42"/>
<instance part="R7" gate="G$1" x="127" y="68.58" rot="R90"/>
<instance part="LED8" gate="G$1" x="142.24" y="58.42"/>
<instance part="R8" gate="G$1" x="142.24" y="68.58" rot="R90"/>
<instance part="LED9" gate="G$1" x="157.48" y="58.42"/>
<instance part="R9" gate="G$1" x="157.48" y="68.58" rot="R90"/>
</instances>
<busses>
</busses>
<nets>
<net name="N$1" class="0">
<segment>
<pinref part="R1" gate="G$1" pin="1"/>
<pinref part="LED1" gate="G$1" pin="A"/>
<wire x1="35.56" y1="63.5" x2="35.56" y2="60.96" width="0.1524" layer="91"/>
</segment>
</net>
<net name="N$2" class="0">
<segment>
<pinref part="R2" gate="G$1" pin="1"/>
<pinref part="LED2" gate="G$1" pin="A"/>
<wire x1="50.8" y1="63.5" x2="50.8" y2="60.96" width="0.1524" layer="91"/>
</segment>
</net>
<net name="N$3" class="0">
<segment>
<pinref part="R3" gate="G$1" pin="1"/>
<pinref part="LED3" gate="G$1" pin="A"/>
<wire x1="66.04" y1="63.5" x2="66.04" y2="60.96" width="0.1524" layer="91"/>
</segment>
</net>
<net name="N$4" class="0">
<segment>
<pinref part="R4" gate="G$1" pin="1"/>
<pinref part="LED4" gate="G$1" pin="A"/>
<wire x1="81.28" y1="63.5" x2="81.28" y2="60.96" width="0.1524" layer="91"/>
</segment>
</net>
<net name="GND" class="0">
<segment>
<pinref part="LED1" gate="G$1" pin="C"/>
<wire x1="35.56" y1="53.34" x2="35.56" y2="48.26" width="0.1524" layer="91"/>
<pinref part="LED2" gate="G$1" pin="C"/>
<wire x1="35.56" y1="48.26" x2="50.8" y2="48.26" width="0.1524" layer="91"/>
<wire x1="50.8" y1="48.26" x2="50.8" y2="53.34" width="0.1524" layer="91"/>
<pinref part="LED3" gate="G$1" pin="C"/>
<wire x1="50.8" y1="48.26" x2="66.04" y2="48.26" width="0.1524" layer="91"/>
<wire x1="66.04" y1="48.26" x2="66.04" y2="53.34" width="0.1524" layer="91"/>
<junction x="50.8" y="48.26"/>
<pinref part="LED4" gate="G$1" pin="C"/>
<wire x1="66.04" y1="48.26" x2="81.28" y2="48.26" width="0.1524" layer="91"/>
<wire x1="81.28" y1="48.26" x2="81.28" y2="53.34" width="0.1524" layer="91"/>
<junction x="66.04" y="48.26"/>
<wire x1="35.56" y1="48.26" x2="25.4" y2="48.26" width="0.1524" layer="91"/>
<junction x="35.56" y="48.26"/>
<pinref part="GND1" gate="1" pin="GND"/>
<wire x1="25.4" y1="48.26" x2="25.4" y2="45.72" width="0.1524" layer="91"/>
<pinref part="LED5" gate="G$1" pin="C"/>
<wire x1="81.28" y1="48.26" x2="96.52" y2="48.26" width="0.1524" layer="91"/>
<wire x1="96.52" y1="48.26" x2="96.52" y2="53.34" width="0.1524" layer="91"/>
<junction x="81.28" y="48.26"/>
<pinref part="LED6" gate="G$1" pin="C"/>
<wire x1="96.52" y1="48.26" x2="111.76" y2="48.26" width="0.1524" layer="91"/>
<wire x1="111.76" y1="48.26" x2="111.76" y2="53.34" width="0.1524" layer="91"/>
<junction x="96.52" y="48.26"/>
<pinref part="LED7" gate="G$1" pin="C"/>
<wire x1="111.76" y1="48.26" x2="127" y2="48.26" width="0.1524" layer="91"/>
<wire x1="127" y1="48.26" x2="127" y2="53.34" width="0.1524" layer="91"/>
<junction x="111.76" y="48.26"/>
<pinref part="LED8" gate="G$1" pin="C"/>
<wire x1="127" y1="48.26" x2="142.24" y2="48.26" width="0.1524" layer="91"/>
<wire x1="142.24" y1="48.26" x2="142.24" y2="53.34" width="0.1524" layer="91"/>
<junction x="127" y="48.26"/>
<pinref part="LED9" gate="G$1" pin="C"/>
<wire x1="142.24" y1="48.26" x2="157.48" y2="48.26" width="0.1524" layer="91"/>
<wire x1="157.48" y1="48.26" x2="157.48" y2="53.34" width="0.1524" layer="91"/>
<junction x="142.24" y="48.26"/>
</segment>
<segment>
<pinref part="GND2" gate="1" pin="GND"/>
<pinref part="BAT1" gate="G$1" pin="-"/>
<wire x1="-10.16" y1="45.72" x2="-10.16" y2="58.42" width="0.1524" layer="91"/>
</segment>
</net>
<net name="VCC" class="0">
<segment>
<pinref part="P+1" gate="VCC" pin="VCC"/>
<wire x1="25.4" y1="81.28" x2="25.4" y2="83.82" width="0.1524" layer="91"/>
<pinref part="R1" gate="G$1" pin="2"/>
<wire x1="25.4" y1="81.28" x2="35.56" y2="81.28" width="0.1524" layer="91"/>
<wire x1="35.56" y1="73.66" x2="35.56" y2="81.28" width="0.1524" layer="91"/>
<pinref part="R2" gate="G$1" pin="2"/>
<wire x1="35.56" y1="81.28" x2="50.8" y2="81.28" width="0.1524" layer="91"/>
<wire x1="50.8" y1="81.28" x2="50.8" y2="73.66" width="0.1524" layer="91"/>
<junction x="35.56" y="81.28"/>
<pinref part="R3" gate="G$1" pin="2"/>
<wire x1="50.8" y1="81.28" x2="66.04" y2="81.28" width="0.1524" layer="91"/>
<wire x1="66.04" y1="81.28" x2="66.04" y2="73.66" width="0.1524" layer="91"/>
<junction x="50.8" y="81.28"/>
<pinref part="R4" gate="G$1" pin="2"/>
<wire x1="66.04" y1="81.28" x2="81.28" y2="81.28" width="0.1524" layer="91"/>
<wire x1="81.28" y1="81.28" x2="81.28" y2="73.66" width="0.1524" layer="91"/>
<junction x="66.04" y="81.28"/>
<pinref part="R5" gate="G$1" pin="2"/>
<wire x1="81.28" y1="81.28" x2="96.52" y2="81.28" width="0.1524" layer="91"/>
<wire x1="96.52" y1="81.28" x2="96.52" y2="73.66" width="0.1524" layer="91"/>
<junction x="81.28" y="81.28"/>
<pinref part="R6" gate="G$1" pin="2"/>
<wire x1="96.52" y1="81.28" x2="111.76" y2="81.28" width="0.1524" layer="91"/>
<wire x1="111.76" y1="81.28" x2="111.76" y2="73.66" width="0.1524" layer="91"/>
<junction x="96.52" y="81.28"/>
<pinref part="R7" gate="G$1" pin="2"/>
<wire x1="111.76" y1="81.28" x2="127" y2="81.28" width="0.1524" layer="91"/>
<wire x1="127" y1="81.28" x2="127" y2="73.66" width="0.1524" layer="91"/>
<junction x="111.76" y="81.28"/>
<pinref part="R8" gate="G$1" pin="2"/>
<wire x1="127" y1="81.28" x2="142.24" y2="81.28" width="0.1524" layer="91"/>
<wire x1="142.24" y1="81.28" x2="142.24" y2="73.66" width="0.1524" layer="91"/>
<junction x="127" y="81.28"/>
<pinref part="R9" gate="G$1" pin="2"/>
<wire x1="142.24" y1="81.28" x2="157.48" y2="81.28" width="0.1524" layer="91"/>
<wire x1="157.48" y1="81.28" x2="157.48" y2="73.66" width="0.1524" layer="91"/>
<junction x="142.24" y="81.28"/>
</segment>
<segment>
<pinref part="BAT1" gate="G$1" pin="+"/>
<pinref part="P+2" gate="VCC" pin="VCC"/>
<wire x1="-10.16" y1="68.58" x2="-10.16" y2="83.82" width="0.1524" layer="91"/>
</segment>
</net>
<net name="N$5" class="0">
<segment>
<pinref part="R5" gate="G$1" pin="1"/>
<pinref part="LED5" gate="G$1" pin="A"/>
<wire x1="96.52" y1="63.5" x2="96.52" y2="60.96" width="0.1524" layer="91"/>
</segment>
</net>
<net name="N$6" class="0">
<segment>
<pinref part="R6" gate="G$1" pin="1"/>
<pinref part="LED6" gate="G$1" pin="A"/>
<wire x1="111.76" y1="63.5" x2="111.76" y2="60.96" width="0.1524" layer="91"/>
</segment>
</net>
<net name="N$7" class="0">
<segment>
<pinref part="R7" gate="G$1" pin="1"/>
<pinref part="LED7" gate="G$1" pin="A"/>
<wire x1="127" y1="63.5" x2="127" y2="60.96" width="0.1524" layer="91"/>
</segment>
</net>
<net name="N$8" class="0">
<segment>
<pinref part="R8" gate="G$1" pin="1"/>
<pinref part="LED8" gate="G$1" pin="A"/>
<wire x1="142.24" y1="63.5" x2="142.24" y2="60.96" width="0.1524" layer="91"/>
</segment>
</net>
<net name="N$9" class="0">
<segment>
<pinref part="R9" gate="G$1" pin="1"/>
<pinref part="LED9" gate="G$1" pin="A"/>
<wire x1="157.48" y1="63.5" x2="157.48" y2="60.96" width="0.1524" layer="91"/>
</segment>
</net>
</nets>
</sheet>
</sheets>
</schematic>
</drawing>
</eagle>
